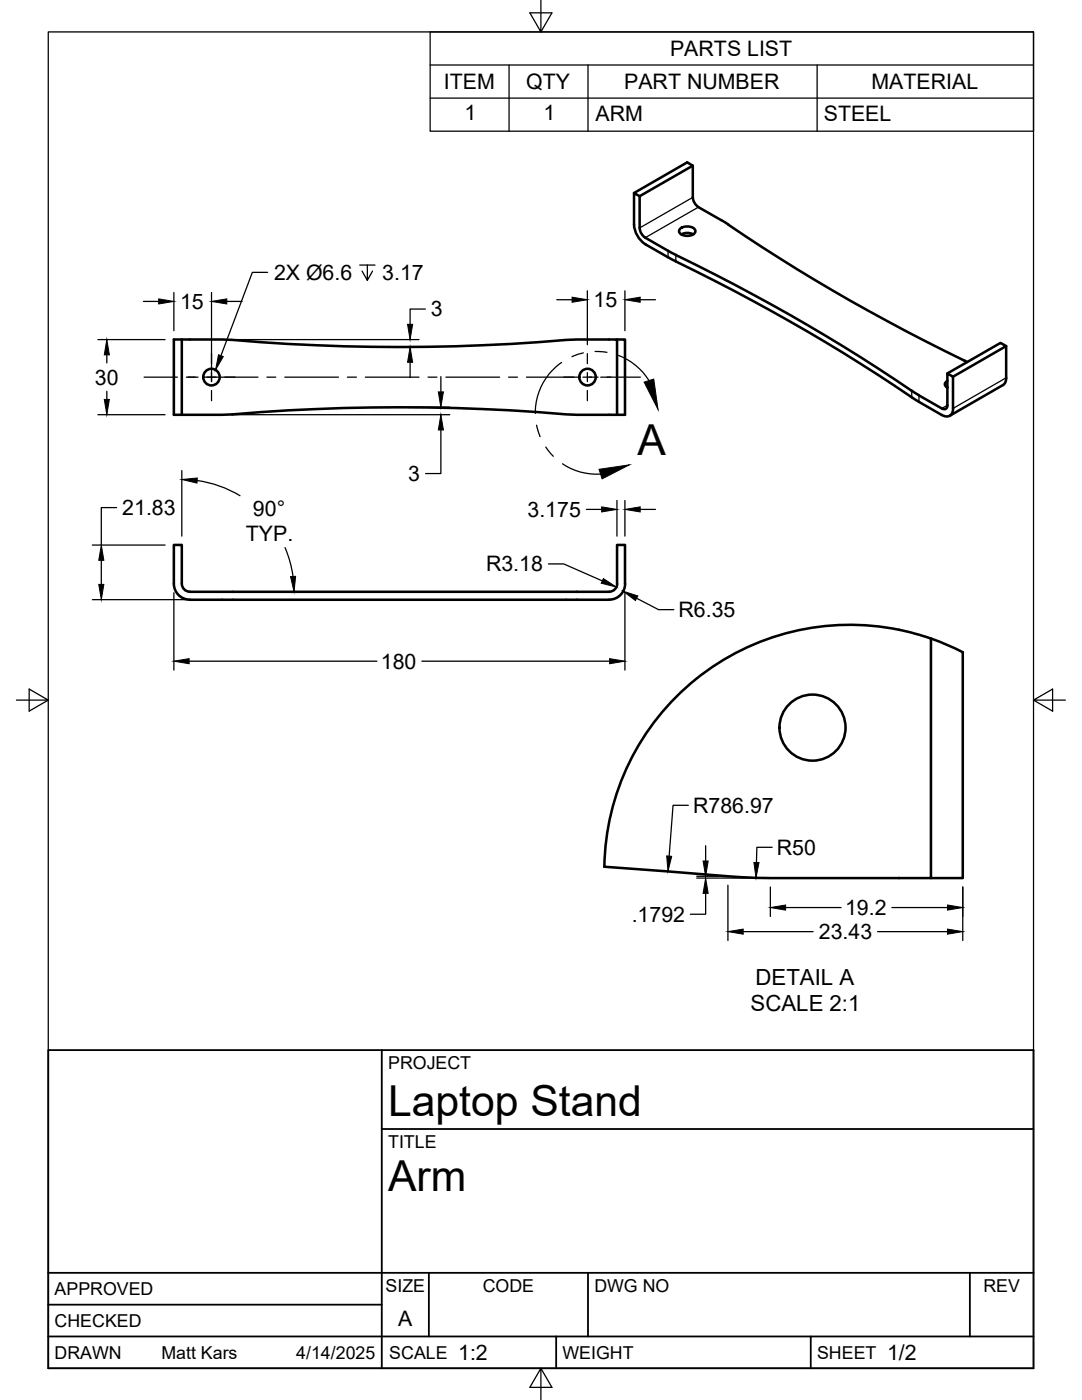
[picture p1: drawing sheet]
<svg xmlns="http://www.w3.org/2000/svg" width="216mm" height="279mm" viewBox="0 0 216 279" stroke-linecap="round" stroke-linejoin="round" font-family="sans-serif">
<!-- layer: Visible -->
<g fill="none" stroke="#000" stroke-width=".51">
<path d="M126.5 38.5l10.6-6.1 1.1 .7v6.3M138.2 33.1l-10.6 6.1M138.2 39.4a2.49 2.49 0 0 0 1.2 1.9M133.3 50.1l-4.5-2.7a2.51 2.51 0 0 1-1.2-1.9v-6.3l-1.1-.7v6.3a5.1 5.1 0 0 0 2.3 3.9l6.1 3.5M133.3 50.1l1.6 .8M134.9 50.9a367.7 367.7 0 0 1 47 27.1M134.9 52.2a374.5 374.5 0 0 1 47 27.1M135.7 45.7a2.14 2.14 0 0 1 3 .3 1.42 1.42 0 0 1-1.8 1.1 1.25 1.25 0 0 1-1.4-1.1zM135.9 46.8a2.55 2.55 0 0 1 2.4 0M139.4 41.3l4.5 2.6a371.9 371.9 0 0 0 48.5 28.1M36.3 67.8v15M123.1 67.8h1.6v15h-2.8a104.5 104.5 0 0 1-14.4-.5 411.4 411.4 0 0 0-63.2 .5h-9.6v-15h2.8a104.5 104.5 0 0 1 14.4 .5 411.4 411.4 0 0 0 63.2-.5h8v15"/>
<path d="M181.9 78l1.5 .9M183.4 78.9l4.5 2.6a.68 .68 0 0 0 .8 .1 .68 .68 0 0 0 .3-.7v-6.4l1.2 .7v6.3a1.38 1.38 0 0 1-.7 1.5 1.38 1.38 0 0 1-1.6-.2l-6-3.5M189 74.5l10.6-6.1 1.2 .7-10.6 6.1M189.1 76a.72 .72 0 0 0-.6 .7 .72 .72 0 0 0 .6 .7M189.1 77.3h-.1M192.4 72l.6 .2M200.1 76.9l-10.6 6.1M200.8 69.1v6.3a1.59 1.59 0 0 1-.7 1.5M37.9 118.1h83.6M37.9 118.1a1.6 1.6 0 0 1-1.6-1.6v-7.7h-1.6v7.7a3.2 3.2 0 0 0 3.2 3.2h83.6M123.1 116.5v-7.7h1.6v7.7a3.2 3.2 0 0 1-3.2 3.2M123.1 116.5a1.6 1.6 0 0 1-1.6 1.6"/>
<path d="M179.4 125.7l4 1 2.4 .7M179.4 125.7a49 49 0 0 0-58.8 47.3M185.8 127.4v47.8h-32.1a216.8 216.8 0 0 1-20.8-1.3l-12.3-.9M185.8 127.4l3.2 1.3 3.1 1.5v45h-6.3"/>
<circle cx="42.2" cy="75.3" r="1.65"/>
<circle cx="117.2" cy="75.3" r="1.65"/>
<circle cx="162.1" cy="145.2" r="6.6"/>
</g>
<!-- layer: Visible Narrow -->
<path d="M138.2 39.4l-10.6 6.1M133.3 50.1v1.3M134.9 50.9v1.3M139.4 41.3l-10.6 6.1M181.9 78v1.3M183.4 78.9v1.3M200.8 75.4l-10.6 6.1M189 80.9l-1.1 .6" fill="none" stroke="#000" stroke-width=".25"/>
<!-- layer: Border -->
<path d="M9.6 6.4h196.6v266.7h-196.6zM107.9 0v6.4l-2.2-3.8h4.4l-2.2 3.8M3.3 139.7h6.3l-3.8-2.2v4.4l3.8-2.2M206.2 139.7l3.8 2.2v-4.4l-3.8 2.2h6.4M107.9 273.1l2.2 3.8h-4.4l2.2-3.8v6.3" fill="none" stroke="#000" stroke-width=".25"/>
<!-- layer: Titleblock -->
<path d="M9.6 209.6h196.6v63.5h-196.6zM76.2 209.6v63.5M76.2 225.3h130M9.6 254h196.6M85.6 254v12.7M117.3 254v12.7M193.5 254v12.7M9.6 266.7h196.6M9.6 260.4h66.6M111 266.7v6.4M161.8 266.7v6.4" fill="none" stroke="#000" stroke-width=".36"/>
<!-- layer: Parts Lists -->
<path d="M85.8 6.4h120.4v19.8h-120.4zM85.8 13h120.4M85.8 19.6h120.4M101.6 13v13.2M117.3 13v13.2M163 13v13.2" fill="none" stroke="#000" stroke-width=".25"/>
<!-- layer: Smart Centers -->
<g fill="none" stroke="#000" stroke-width=".25">
<path d="M28.7 75.3h6.7M37.2 75.3h2.3M40.7 75.3h10.8M42.2 70.6v2M42.2 74.4v1.8M42.2 77.9v2.1M53.3 75.3h1.7M56.8 75.3h10.7M69.3 75.3h1.8M72.9 75.3h10.7M85.4 75.3h1.8M89 75.3h10.7"/>
<path d="M101.5 75.3h1.8M105.1 75.3h10.7M116.3 75.3h3M117.2 70.6v2M117.2 74.4v1.8M117.2 77.9v2.1M119.9 75.3h7.9"/>
</g>
<!-- layer: FD_Dimensions -->
<g fill="none" stroke="#000" stroke-width=".25">
<path d="M34.7 58.4v7.6M42.2 58.4v17.8M111.1 59.8h3.1M117.2 58v10.8M124.7 58v8M127.7 59.8h3.1M19.5 67.8h13.4M21.3 70.8v1.6M21.3 78.1v1.6M28.6 60.2h3.1M45.3 60.2h3M46.1 67.8h37.5"/>
<path d="M81.5 69.3h2.1M81.8 72.3v3.1M84.9 61.7h-3.1v3M88 75.2v3M19.5 82.8h13.4M36.3 93.9v13.1M39.3 95.9a22.4 22.4 0 0 1 8.6 3M46.1 82.8h43.6M81.5 81.3h8.2M88 85.8v8.7h-3.1M123.1 99.9v7.1M124.7 99.9v7.1"/>
<path d="M18.4 119.7h26.2M18.4 108.8h14.5M20.2 111.8v4.8M23.3 101.3h-3.1v7.5M34.7 118.3v15.4M46.1 118.1h14.4M56.9 109.3a22.4 22.4 0 0 1 1.6 5.7M109.4 112.5h3.1l7.7 3.4M117 101.7h3.1M124.7 118.3v15.4M127 119.4l4.4 2.3h3.1M127.7 101.7h3.1"/>
<path d="M37.7 132h37.5M84.2 132h37.4M137.4 160.7h-3.1l-.8 10.2M139 175.2h12.9M139 174.9h4.5M140.8 178.3v4.2h-3M140.8 168.8v3M145.2 176.7v11M153.7 177v5.9M154.1 169.1h-3.1l-.1 3M192.1 177v10.7M148.3 185.9h13.9"/>
<path d="M156.8 181.1h11M175.1 185.9h14M178 181.1h11.1"/>
</g>
<g fill="#000" stroke="#000" stroke-width=".2">
<path d="M31.7 59.6l3 .6-3 .5zM42.2 60.2l3.1-.6v1.1zM114.2 59.3l3 .5-3 .5zM124.7 59.8l3-.5v1zM21.3 67.8l.5 3h-1zM20.8 79.7h1l-.5 3.1zM81.8 69.3l.5 3h-1zM81.3 64.7h1l-.5 3.1zM87.5 78.2h1l-.5 3.1zM36.3 95.7l3.1-.3-.1 1zM88 82.8l.5 3h-1zM19.7 116.6h1l-.5 3.1z"/>
<path d="M20.2 108.8l.5 3h-1zM58 115.1l1-.1-.3 3.1zM120.1 101.2l3 .5-3 .5zM120.4 115.5l2.6 1.7-3-.8zM124.3 118l3 .9-.5 .9zM124.7 101.7l3-.5v1zM34.7 132l3-.6v1.1zM121.6 131.4l3.1 .6-3.1 .5zM133 170.8l1 .1-.7 3zM140.3 171.8h1l-.5 3.1zM140.8 175.2l.5 3.1h-1zM150.4 172.1h1l-.5 3.1z"/>
<path d="M145.2 185.9l3.1-.5v1zM153.7 181.1l3.1-.5v1zM189.1 180.6l3 .5-3 .5zM189.1 185.4l3 .5-3 .5z"/>
</g>
<!-- layer: Hole Notes -->
<path d="M53.4 54.4h-3l-6.3 16.6M71.8 52.9h3M73.3 52.9v3l-1.1-1.8M74.3 54.1l-1 1.8" fill="none" stroke="#000" stroke-width=".25"/>
<path d="M43.6 70.8l1 .4-1.6 2.6z" fill="#000" stroke="#000" stroke-width=".2"/>
<!-- layer: Detail Boundary -->
<path d="M112.1 72.3a12.1 12.1 0 0 0-5.3 10.2M116.4 70.4l-2.3 .8M118.7 70.1l2.4 .2M123.4 70.9a12.5 12.5 0 0 1 6.1 5M107.1 84.9l.7 2.2M108.9 89.2l1.5 1.9M112.2 92.6a12 12 0 0 0 7.6 2" fill="none" stroke="#000" stroke-width=".25"/>
<path d="M128.5 76.3l2-.7 .8 6.1zM119.5 93.7l6.1-.9-5.5 2.8z" fill="#000" stroke="#000" stroke-width=".2"/>
<g font-size="8.5">
<text x="127.2" y="90.8">A</text>
<text x="77.4" y="222.8">Laptop Stand</text>
<text x="77.4" y="237.8">Arm</text>
</g>
<g font-size="4.4">
<text x="150.7" y="196.5">DETAIL A</text>
<text x="149.8" y="201.8">SCALE 2:1</text>
</g>
<g font-size="4.3">
<text x="133.7" y="11.2">PARTS LIST</text>
<text x="88.6" y="17.8">ITEM</text>
<text x="105" y="17.7">QTY</text>
<text x="124.5" y="17.8">PART NUMBER</text>
<text x="173.9" y="17.8">MATERIAL</text>
<text x="92.7" y="23.9">1</text>
<text x="108.4" y="23.9">1</text>
<text x="118.9" y="24.2">ARM</text>
<text x="164.4" y="24.2">STEEL</text>
<text x="54.7" y="55.9">2X Ø6.6</text>
<text x="76.3" y="55.9">3.17</text>
<text x="35.9" y="61.7">15</text>
<text x="86" y="63.2">3</text>
<text x="118.4" y="61.3">15</text>
<text x="18.9" y="76.8">30</text>
<text x="81.5" y="96">3</text>
<text x="24.4" y="102.8">21.83</text>
<text x="50.5" y="102.9">90°</text>
<text x="105.3" y="103.2">3.175</text>
<text x="49.1" y="108">TYP.</text>
<text x="97" y="114">R3.18</text>
<text x="135.4" y="123.2">R6.35</text>
<text x="76" y="133.4">180</text>
<text x="138.3" y="162.2">R786.97</text>
<text x="155" y="170.6">R50</text>
<text x="126" y="184">.1792</text>
<text x="168.6" y="182.6">19.2</text>
<text x="163.4" y="187.4">23.43</text>
<text x="79.5" y="264.5">A</text>
<text x="91.4" y="271.4">1:2</text>
<text x="177" y="271.4">1/2</text>
</g>
<g font-size="3.5">
<text x="77.4" y="213.4">PROJECT</text>
<text x="77.4" y="229.1">TITLE</text>
<text x="76.9" y="257.8">SIZE</text>
<text x="96.3" y="257.8">CODE</text>
<text x="118.6" y="257.8">DWG NO</text>
<text x="196.2" y="257.8">REV</text>
<text x="10.9" y="258.5">APPROVED</text>
<text x="10.9" y="264.8">CHECKED</text>
<text x="10.9" y="271.2">DRAWN</text>
<text x="32.2" y="271.2">Matt Kars</text>
<text x="59.1" y="271.2">4/14/2025</text>
<text x="77.7" y="271.2">SCALE</text>
<text x="112.2" y="271.2">WEIGHT</text>
<text x="163" y="271.2">SHEET</text>
</g>
</svg>
